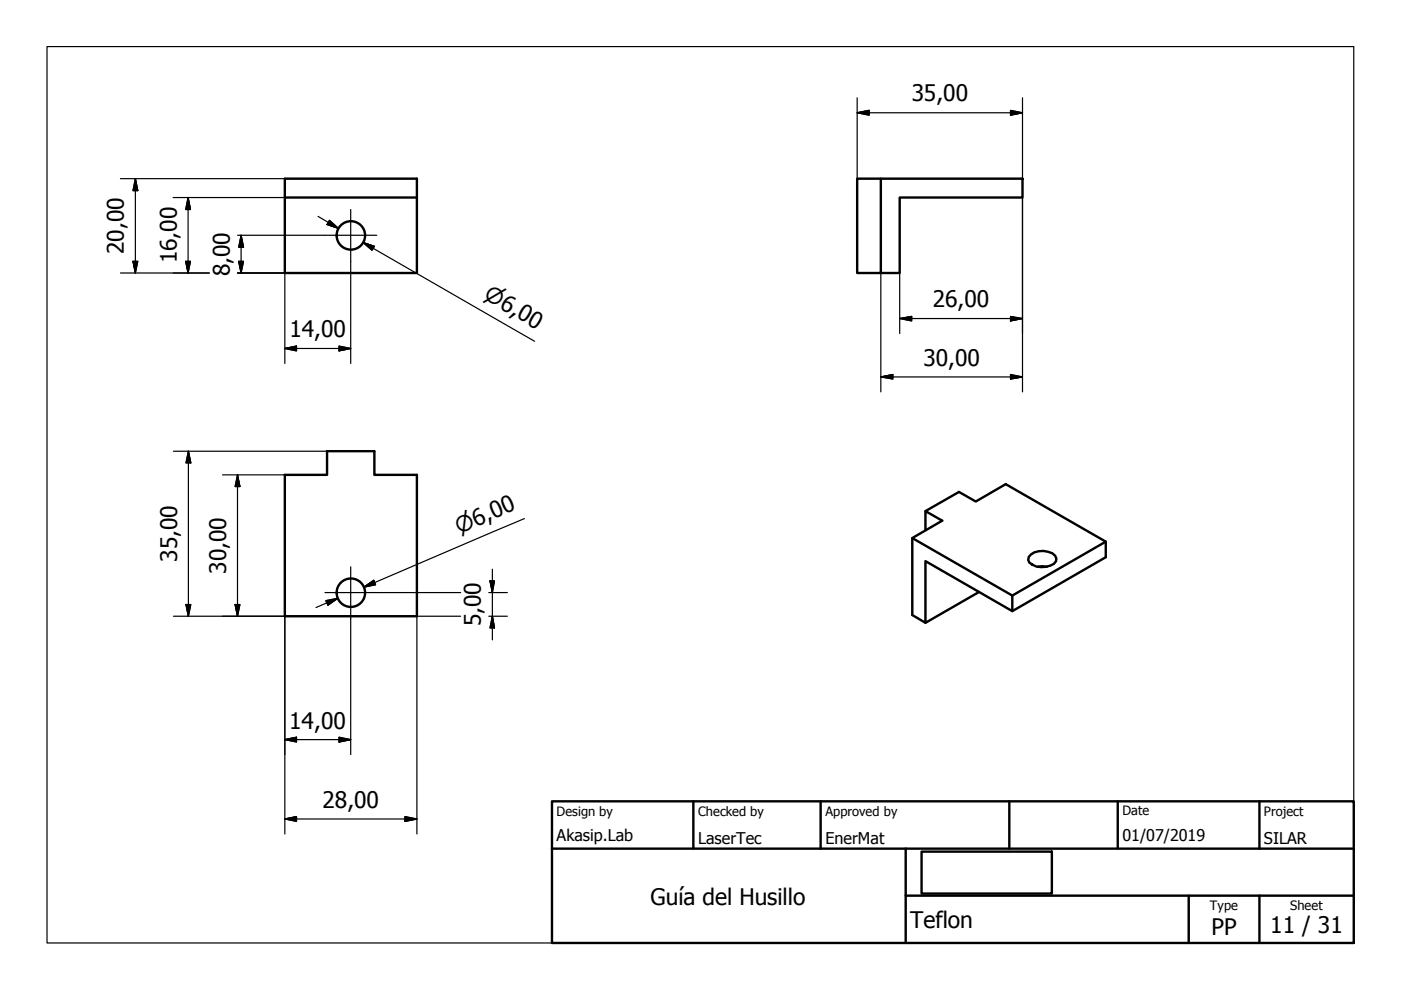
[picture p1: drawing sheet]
<svg xmlns="http://www.w3.org/2000/svg" width="297mm" height="210mm" viewBox="0 0 297 210" stroke-linecap="round" stroke-linejoin="round" font-family="sans-serif">
<!-- layer: Visible (ISO) -->
<g fill="none" stroke="#000" stroke-width=".51">
<path d="M60.4 37.9h28v20h-28zM181.7 37.9h35.1v4h-26v16h-9.1zM186.8 37.9v20M60.4 41.9h28M60.4 100.7h8.9v-5h10.1v5h9v30h-28zM196.2 112.4v-4l3.6 2-6.4 3.7v16.3l2.8 1.7v-13.1l18.4 10.6v-3.3l-21.2-12.2M196.2 108.4l7.1-4.1 3.6 2 6.3-3.6 21.2 12.1v3.3l-19.8 11.5M218.6 117.6a4.2 4.2 0 0 1 5.1 .2l.3 .6-.1 .6a3.8 3.8 0 0 1-4.2 1.1l-1.5-.8-.2-.6 .1-.6zM234.4 114.8l-19.8 11.5M207.6 125.5l-11.4 6.6M220 120.2l1-.1 .9 .1"/>
<circle cx="74.4" cy="49.9" r="3"/>
<circle cx="74.4" cy="125.7" r="3"/>
</g>
<!-- layer: Sketch Geometry (ISO) -->
<path d="M10 9.9h277v190h-277z" fill="none" stroke="#000" stroke-width=".25"/>
<!-- layer: Title (ISO) -->
<path d="M117 169.9h170v30h-170zM117 179.9h170M147 169.9v10M174 169.9v10M192 179.9v20M214 169.9v10M237 169.9v10M267 169.9v10M192 189.9h95M195.4 180.6h27.6v8.9h-27.6zM252 189.9v10M267 189.9v10" fill="none" stroke="#000" stroke-width=".51"/>
<!-- layer: Center Mark (ISO) -->
<path d="M68.9 49.9h11M74.4 44.4v11M68.9 125.6h11M74.4 120.2v11" fill="none" stroke="#000" stroke-width=".25"/>
<!-- layer: Dimension (ISO) -->
<g fill="none" stroke="#000" stroke-width=".25">
<path d="M25.5 37.9h34.9M28.7 37.9l.5 2.5h-1zM28.7 37.9v20M181.7 23.9l2.6-.5v1zM181.7 23.9h35.1M181.7 20.7v17.2M214.2 23.4l2.6 .5-2.6 .5zM216.8 20.7v17.2M25.5 57.9h18.9M28.2 55.4h1l-.5 2.5zM36.7 41.9h23.7M39.4 55.4h1l-.5 2.5z"/>
<path d="M39.9 41.9l.5 2.5h-1zM39.9 41.9v16M50.4 57.9h10v19.2M50.4 49.9h18.5M50.6 55.4h1l-.5 2.5zM51.1 49.9l.5 2.5h-1zM51.1 49.9v8M67.4 45.9l4.4 2.5M69.8 46.7l2 1.7-2.5-.8zM74.4 55.4v21.7M77 51.4l2.4 .8-.5 .9zM79.1 52.6l-2.1-1.2 36.3 21"/>
<path d="M186.8 57.9v25.2M190.8 57.9v12.8M216.8 41.9v41.2M60.4 73.9l2.5-.5v1zM60.4 73.9h14M71.9 73.4l2.5 .5-2.5 .5zM186.8 79.9l2.5-.5v1zM186.8 79.9h30M190.8 67.5l2.5-.4v.9zM190.8 67.5h26M214.2 79.4l2.6 .5-2.6 .5zM214.2 67.1l2.6 .4-2.6 .5z"/>
<path d="M36.8 95.7h32.5M39.9 95.7l.5 2.4h-1zM39.9 95.7v35M47.2 100.7h13.2M50.4 100.7l.5 2.5h-1.1zM50.4 100.7v30M111.2 110l-34 14.5 2.2-1M36.8 130.7h23.6v46.1M39.4 128.2h1l-.5 2.5zM49.8 128.2h1.1l-.5 2.5zM69.1 127.4l2.5-.6-2.1 1.5zM71.6 126.8l-4.6 2"/>
<path d="M74.4 131.2v28.8M77.2 124.5l2-1.5 .4 1zM79.9 125.6h17.8M97.7 130.7h-9.3v46.1M103.6 130.7h4M103.6 125.6h4M103.9 123.2h.9l-.4 2.4zM104.4 130.7l.4 2.4h-.9zM104.4 120.7v15M60.4 156.8l2.5-.5v1zM60.4 156.8h14M71.9 156.3l2.5 .5-2.5 .5z"/>
<path d="M60.4 173.6l2.5-.5v1.1zM60.4 173.6h28M85.9 173.1l2.5 .5-2.5 .6z"/>
</g>
<g fill="#000" stroke="#000" stroke-width=".25">
<path d="M181.7 23.9l2.6-.5zM181.7 23.9l2.6-.5v1zM214.2 24.4l2.6-.5zM214.2 23.4l2.6 .5-2.6 .5zM28.2 55.4l.5 2.5zM28.2 55.4h1l-.5 2.5zM28.7 37.9l.5 2.5zM28.7 37.9l.5 2.5h-1zM39.4 55.4l.5 2.5zM39.4 55.4h1l-.5 2.5zM39.9 41.9l.5 2.5zM39.9 41.9l.5 2.5h-1z"/>
<path d="M50.6 55.4l.5 2.5zM50.6 55.4h1l-.5 2.5zM51.1 49.9l.5 2.5zM51.1 49.9l.5 2.5h-1zM69.3 47.6l2.5 .8zM69.8 46.7l2 1.7-2.5-.8zM77 51.4l2.4 .8zM77 51.4l2.4 .8-.5 .9zM60.4 73.9l2.5-.5zM60.4 73.9l2.5-.5v1zM71.9 74.4l2.5-.5zM71.9 73.4l2.5 .5-2.5 .5z"/>
<path d="M186.8 79.9l2.5-.5zM186.8 79.9l2.5-.5v1zM190.8 67.5l2.5-.4zM190.8 67.5l2.5-.4v.9zM214.2 68l2.6-.5zM214.2 67.1l2.6 .4-2.6 .5zM39.9 95.7l.5 2.4zM39.9 95.7l.5 2.4h-1zM214.2 80.4l2.6-.5zM214.2 79.4l2.6 .5-2.6 .5zM50.4 100.7l.5 2.5zM50.4 100.7l.5 2.5h-1.1z"/>
<path d="M39.4 128.2l.5 2.5zM39.4 128.2h1l-.5 2.5zM49.8 128.2l.6 2.5zM49.8 128.2h1.1l-.5 2.5zM69.5 128.3l2.1-1.5zM69.1 127.4l2.5-.6-2.1 1.5zM77.2 124.5l2-1.5zM77.2 124.5l2-1.5 .4 1zM103.9 123.2l.5 2.4zM103.9 123.2h.9l-.4 2.4zM104.4 130.7l.4 2.4zM104.4 130.7l.4 2.4h-.9z"/>
<path d="M60.4 156.8l2.5-.5zM60.4 156.8l2.5-.5v1zM71.9 157.3l2.5-.5zM71.9 156.3l2.5 .5-2.5 .5zM60.4 173.6l2.5-.5zM60.4 173.6l2.5-.5v1.1zM85.9 174.2l2.5-.6zM85.9 173.1l2.5 .5-2.5 .6z"/>
</g>
<g font-size="4.8">
<text x="193.3" y="21.5">35,00</text>
<text x="26.3" y="53.9" transform="rotate(-90 26.3 53.9)">20,00</text>
<text x="37.5" y="55.9" transform="rotate(-90 37.5 55.9)">16,00</text>
<text x="48.7" y="58.6" transform="rotate(-90 48.7 58.6)">8,00</text>
<text x="197.8" y="65.2">26,00</text>
<text x="61.4" y="71.5">14,00</text>
<text x="195.8" y="77.5">30,00</text>
<text x="37.6" y="119.2" transform="rotate(-90 37.6 119.2)">35,00</text>
<text x="47.9" y="121.6" transform="rotate(-90 47.9 121.6)">30,00</text>
<text x="102" y="132.8" transform="rotate(-90 102 132.8)">5,00</text>
<text x="61.3" y="154.5">14,00</text>
<text x="68.4" y="171.3">28,00</text>
<text x="137.9" y="191.9">Guía del Husillo</text>
<text x="193" y="196.7">Teflon</text>
<text x="269.3" y="197.8">11 / 31</text>
<text x="256.9" y="198.2">PP</text>
</g>
<g font-size="4.6">
<text x="102.4" y="63.3" transform="rotate(30 102.4 63.3)">⌀6,00</text>
<text x="97.3" y="113.3" transform="rotate(-23 97.3 113.3)">⌀6,00</text>
</g>
<g font-size="3.4">
<text x="118" y="178.2">Akasip.Lab</text>
<text x="148" y="178.9">LaserTec</text>
<text x="175" y="178.9">EnerMat</text>
<text x="238" y="178.3">01/07/2019</text>
<text x="268" y="178.9">SILAR</text>
</g>
<g font-size="2.7">
<text x="118" y="173">Design by</text>
<text x="148" y="173">Checked by</text>
<text x="175" y="173">Approved by</text>
<text x="238" y="172.9">Date</text>
<text x="268" y="172.9">Project</text>
<text x="256.5" y="192.9">Type</text>
<text x="273.6" y="193">Sheet</text>
</g>
</svg>
